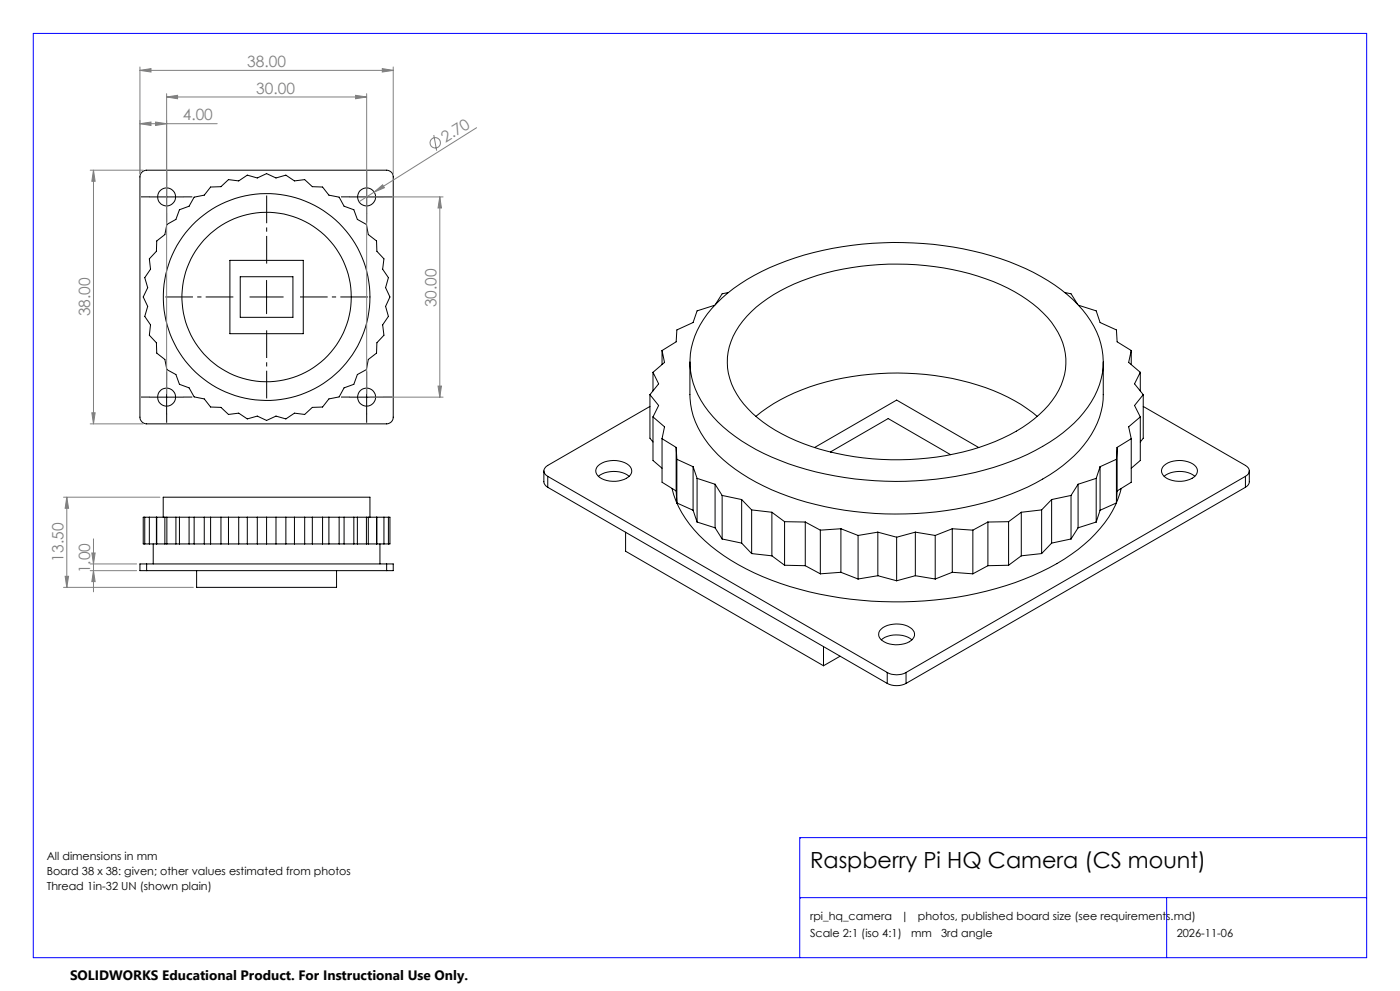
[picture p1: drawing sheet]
<svg xmlns="http://www.w3.org/2000/svg" width="420mm" height="297mm" viewBox="0 0 420 297" stroke-linecap="round" stroke-linejoin="round" font-family="sans-serif">
<g fill="none" stroke="#000" stroke-width=".3">
<path d="M42.6 51.6l1.4-.6h72a1.99 1.99 0 0 1 2 2v72a1.99 1.99 0 0 1-2 2h-72a2.05 2.05 0 0 1-2-2v-72l.1-.8zM45 59h10M50 54v10M105 59h10M110 54v10M53.8 62.9l2.9-1.1 1.5-2.7 3.1-.6 1.9-2.4 3.1-.2 2.2-2.1 3.1 .4 2.6-1.7 3 .8 2.8-1.3 2.8 1.3 3-.8 2.5 1.7 3.1-.4 2.3 2.1 3.1 .2 1.9 2.4 3 .6 1.5 2.7 3 1.1 1 2.9 2.7 1.5 .6 3 2.5 1.9 .1 3.1 2.1 2.3-.4 3.1 1.7 2.5-.8 3 1.3 2.8-1.3 2.8 .8 3-1.7 2.6 .4 3.1-2.1 2.2-.1 3.1-2.5 1.9-.6 3.1-2.7 1.5-1 2.9-3 1-1.5 2.8-3 .6-1.9 2.4-3.1 .1-2.3 2.1-3.1-.4-2.5 1.8-3-.9-2.8 1.3-2.8-1.3-3 .9-2.6-1.8-3.1 .4-2.2-2.1-3.1-.1-1.9-2.4-3.1-.6-1.5-2.8-2.9-1-1-2.9-2.7-1.5-.6-3.1-2.5-1.9-.1-3.1-2.1-2.2 .4-3.1-1.8-2.6 .9-3-1.3-2.8 1.3-2.8-.9-3 1.8-2.5-.4-3.1 2.1-2.3 .1-3.1 2.5-1.9 .6-3 2.7-1.5zM69 78h22v22h-22zM72.1 82.9h15.8v12.2h-15.8zM75 89h10M80 84v10M214.5 91.5l-5.4 1.7-1.2 3.5-4.8 2.2-.3 3.5-4.2 2.7M215 90.9a60 60 0 0 1 26.2-14.5 101.9 101.9 0 0 1 64 3 46.5 46.5 0 0 1 22 16.7 22 22 0 0 1-.9 26 49.3 49.3 0 0 1-22.9 16.2 100.4 100.4 0 0 1-71.9-1.3 45 45 0 0 1-21.2-17 22.2 22.2 0 0 1 1.9-26z"/>
<path d="M218.5 87.7l-1.9 .3-1.9 3.2M225.4 93.4a56.4 56.4 0 0 1 30.2-13.2 80.7 80.7 0 0 1 46.8 6.2 34.3 34.3 0 0 1 15 13.2 18.4 18.4 0 0 1-2.8 21.8 47.3 47.3 0 0 1-23.2 13.4 83.2 83.2 0 0 1-52.6-2.7 37.9 37.9 0 0 1-17.8-14 18.2 18.2 0 0 1 1.8-21.9zM319.4 87.7l1.9 .3 2 3.2M323.5 91.5l5.4 1.7 1.1 3.5 4.9 2.2 .2 3.5 4.3 2.7M45 119h10M50 114v10M105 119h10M110 114v10M195 118.3l2.6 3.2-1.7 3.5M195 118.3v13l.9 1.2M195.9 111.6l1.7 3.4-2.6 3.3M195.9 111.6v5.6"/>
<path d="M198.6 105.1l.8 3.5-3.5 3M198.6 105.1v4.2M207 108.5v9.8a26.5 26.5 0 0 0 10 19.5 69.4 69.4 0 0 0 33.5 14.6 99.4 99.4 0 0 0 57.8-6.4 44.5 44.5 0 0 0 19.1-15.8 22.5 22.5 0 0 0 3.6-11.9v-9.8M339.4 105.1l-.8 3.5 3.5 3M339.4 105.1v4.2M342.1 111.6l-1.7 3.4 2.6 3.3M342.1 111.6v5.6M343 118.3l-2.6 3.2 1.7 3.5M343 118.3v13l-.9 1.2M179.5 139.6a7.6 7.6 0 0 1 9.6 .3 2.2 2.2 0 0 1-1.1 3.4 8 8 0 0 1-8.6-.7 2.02 2.02 0 0 1 .1-3zM195 121.8l-30.7 17.7a1.74 1.74 0 0 0-1.1 1.6 1.74 1.74 0 0 0 1.1 1.7M195.9 125l3.5 2.9-.8 3.6"/>
<path d="M195.9 125v13l2.7 2.3M198.6 131.5l4.2 2.6M198.6 131.5v13l4.2 2.6M202.8 134.1l.3 3.6M202.8 134.1v13M203.1 137.7l4.8 2.2M203.1 137.7v13M207.9 139.9l1.2 3.5M207.9 139.9v13M226.8 124.8a57.6 57.6 0 0 1 28.8-11.9 80 80 0 0 1 46.8 6.1 41.7 41.7 0 0 1 8.8 5.8M244.4 134.1l24.6-14.2 24.6 14.2M249.2 135.4l17.3-10 18.7 10.9"/>
<path d="M249.2 135.4l.2 .1M249.2 135.4v.1M330 139.9l-1.1 3.5M330 139.9v13M334.9 137.7l-4.9 2.2M334.9 137.7v13M335.1 134.1l-.2 3.6M335.1 134.1v13M339.4 131.5l-4.3 2.6M339.4 131.5v13l-4.3 2.6M342.1 125l-3.5 2.9 .8 3.6M342.1 125v13l-2.7 2.3"/>
<path d="M343 121.8l30.6 17.7a1.74 1.74 0 0 1 1.2 1.6 1.74 1.74 0 0 1-1.2 1.7M349.2 139.6a7.6 7.6 0 0 1 9.6 .3 2.52 2.52 0 0 1-1.9 3.8 7.8 7.8 0 0 1-7.8-1.1 2.02 2.02 0 0 1 .1-3zM43 155h74v8h-74zM43.4 155v8M44.8 155v8M46.9 155v8M47 155v8M49 155v-6h62v6M49.5 155v8M50.1 155v8M52.8 155v8M53.8 155v8"/>
<path d="M56.7 155v8M58.2 155v8M61.3 155v8M63.2 155v8M66.3 155v8M68.5 155v8M71.6 155v8M74.2 155v8M77.2 155v8M80 155v8M82.8 155v8M85.8 155v8"/>
<path d="M88.3 155v8M91.4 155v8M93.7 155v8M96.8 155v8M98.7 155v8M101.7 155v8M103.2 155v8M106.2 155v8M107.2 155v8M109.9 155v8M110.5 155v8M113 155v8"/>
<path d="M113.1 155v8M115.2 155v8M116.5 155v8M163.2 141.1v3.3a2.18 2.18 0 0 0 1.1 1.6M164.3 142.8l101.9 58.7M164.3 142.8v3.2M164.3 146l101.9 58.8M179.5 142.8a7.9 7.9 0 0 1 9.2 0M187.7 159.5v5.7l59.4 34.3M201.6 146.4a33.5 33.5 0 0 0 13.5 18.7 82.1 82.1 0 0 0 36.8 14 110.3 110.3 0 0 0 57.9-6.6 49.1 49.1 0 0 0 23.9-19.3 28.2 28.2 0 0 0 2.7-6.8M202.8 147.1l.3 3.6M203.1 150.7l4.8 2.2"/>
<path d="M207.9 152.9l1.2 3.6M209.1 143.4l5.4 1.7M209.1 143.4v13.1M209.1 156.5l5.4 1.7M214.5 145.1l2.1 3.4M214.5 145.1v13.1M214.5 158.2l2.1 3.3M216.6 148.5l5.9 1.2M216.6 148.5v13M222.5 149.7l3 3.1M222.5 149.7v13.1M225.5 152.8l6.1 .7"/>
<path d="M225.5 152.8v13.1M231.6 153.5l3.8 2.8M231.6 153.5v13.1M235.4 156.3l6.2 .2M235.4 156.3v13.1M241.6 156.5l4.5 2.4M241.6 156.5v13M246.1 158.9v13.1M252.3 158.5l5.1 2M252.3 158.5l-6.2 .4M252.3 158.5v13M263.3 159.5l5.7 1.5"/>
<path d="M263.3 159.5l-5.9 1M263.3 159.5v13M274.6 159.5l6 1M274.6 159.5l-5.6 1.5M274.6 159.5v13M285.7 158.5l6.2 .4M285.7 158.5l-5.1 2M285.7 158.5v13M291.9 158.9v13.1M296.4 156.5l-4.5 2.4M296.4 156.5v13M302.6 156.3l-6.2 .2"/>
<path d="M302.6 156.3v13.1M306.4 153.5l-3.8 2.8M306.4 153.5v13.1M312.5 152.8l-6.1 .7M312.5 152.8v13.1M315.5 149.7l-3 3.1M315.5 149.7v13.1M321.3 148.5l-5.8 1.2M321.3 148.5v13M323.4 145.1l-2.1 3.4M323.4 145.1v13.1M323.4 158.2l-2.1 3.3"/>
<path d="M328.9 143.4l-5.5 1.7M328.9 143.4v13.1M328.9 156.5l-5.5 1.7M330 152.9l-1.1 3.6M334.9 150.7l-4.9 2.2M335.1 147.1l-.2 3.6M349.2 142.8a7.8 7.8 0 0 1 9.2 0M373.6 142.8l-101.8 58.7M373.6 142.8v3.2M373.6 146l-101.8 58.8M374.8 141.1v3.3a1.97 1.97 0 0 1-1.2 1.6M44 169h-2v2h2"/>
<path d="M44 169v2M44 169h72M44 171h72M46 163v6M59 171v5h42v-5M114 163v6M116 169h2v2h-2M116 169v2M216.6 161.5l5.9 1.3M222.5 162.8l3 3.1M225.5 165.9l6.1 .7M231.6 166.6l3.8 2.8"/>
<path d="M235.4 169.4l6.2 .1M241.6 169.5l4.5 2.5M252.3 171.5l5.1 2M252.3 171.5l-6.2 .5M257.4 160.5v13M263.3 172.5l5.7 1.6M263.3 172.5l-5.9 1M269 161v13.1M274.6 172.5l-5.6 1.6M274.6 172.5l6 1M280.6 160.5v13M285.7 171.5l-5.1 2"/>
<path d="M285.7 171.5l6.2 .5M296.4 169.5l-4.5 2.5M302.6 169.4l-6.2 .1M306.4 166.6l-3.8 2.8M312.5 165.9l-6.1 .7M315.5 162.8l-3 3.1M321.3 161.5l-5.8 1.3M247.1 193.8v5.7M252 196.7l-4.9 2.8M264.3 188.6a7.5 7.5 0 0 1 9.6 .3 2.2 2.2 0 0 1-1.1 3.4 7.5 7.5 0 0 1-9-1.2 2.03 2.03 0 0 1 .5-2.5zM264.4 191.8a7.9 7.9 0 0 1 9.2 0M266.2 201.5a6 6 0 0 0 5.6 0"/>
<path d="M266.2 204.8a6.3 6.3 0 0 0 5.6 0M266.2 201.5v3.3M271.8 201.5v3.3"/>
<circle cx="50" cy="59" r="2.7"/>
<circle cx="110" cy="59" r="2.7"/>
<circle cx="80" cy="89" r="31"/>
<circle cx="80" cy="89" r="25.4"/>
<circle cx="50" cy="119" r="2.7"/>
<circle cx="110" cy="119" r="2.7"/>
</g>
<g fill="none" stroke="#808080" stroke-width=".3">
<path d="M42 21.1l3.3-.5v1zM42 37.1l3.3-.5v1zM42 20.1v31.9M42 21.1h76M42 37.1h23.2M46.7 36.6l3.3 .5-3.3 .5zM50 29.1l3.3-.5v1zM50 28.1v89.9M50 29.1h60M106.7 28.6l3.3 .5-3.3 .5zM110 28.1v89.9M114.7 20.6l3.3 .5-3.3 .5z"/>
<path d="M118 20.1v31.9M143 38.3l-30.7 19.3M27.1 51h15.9M28 51l.5 3.3h-.9zM28 51v76M111 59h21.9M112.3 57.6l2.5-2.2 .5 .9zM112.3 57.6l-4.6 2.9M130.1 40.5l.9 4.7M131.9 59l.5 3.3h-1zM131.9 59v60M111 119h21.9"/>
<path d="M131.4 115.7h1l-.5 3.3zM27.1 127h15.9M27.6 123.7h.9l-.5 3.3zM19 149h29M20 149l.6 3.3h-1.1zM20 149v27M19 176h39M19.5 172.7h1.1l-.6 3.3zM27.1 169h13.9M27.1 171h13.9M27.6 165.7h.9l-.5 3.3zM28 171l.5 3.3h-.9z"/>
<path d="M28 161.5v15.9"/>
<circle cx="130.6" cy="42.8" r="1.56"/>
</g>
<path d="M80 79v-20.4M70 89h-20.4M80 99v20.4M90 89h20.4" fill="none" stroke="#000" stroke-width=".3" stroke-dasharray="15.2 1.3 1.3 1.3" stroke-dashoffset="6.9" stroke-linecap="butt"/>
<g fill="none" stroke="#000" stroke-width=".3" stroke-dasharray="15.2 1.3 1.3 1.3" stroke-linecap="butt">
<path d="M45 59h-2.7M50 54v-2.7M55 59h2.7M105 59h-2.7M110 54v-2.7M115 59h2.7M50 64v2.7M110 64v2.7M45 119h-2.7M50 114v-2.7M55 119h2.7M105 119h-2.7"/>
<path d="M110 114v-2.7M115 119h2.7M50 124v2.7M110 124v2.7"/>
</g>
<path d="M10 10h400v277h-400zM410 251h-170v36M240 269h170M350 269v18" fill="none" stroke="#00f" stroke-width=".3"/>
<g fill="#808080">
<path d="M112.3 57.6l2.5-2.2 .5 .9z"/>
<path d="M42 21.1l3.3-.5v1zM114.7 20.6l3.3 .5-3.3 .5zM50 29.1l3.3-.5v1zM106.7 28.6l3.3 .5-3.3 .5z"/>
<path d="M42 37.1l3.3-.5v1zM46.7 36.6l3.3 .5-3.3 .5z"/>
<path d="M19.5 172.7h1.1l-.6 3.3zM20 149l.6 3.3h-1.1zM27.6 123.7h.9l-.5 3.3zM28 51l.5 3.3h-.9zM131.4 115.7h1l-.5 3.3zM131.9 59l.5 3.3h-1z"/>
<path d="M27.6 165.7h.9l-.5 3.3zM28 171l.5 3.3h-.9z"/>
</g>
<text font-size="6.7" x="243" y="260">Raspberry Pi HQ Camera (CS mount)</text>
<g font-size="4.7" fill="#808080">
<text x="74.2" y="20">38.00</text>
<text x="76.9" y="28">30.00</text>
<text x="54.8" y="36">4.00</text>
<text x="133.7" y="42.9" transform="rotate(-32 133.7 42.9)">2.70</text>
<text x="27" y="94.8" transform="rotate(-90 27 94.8)">38.00</text>
<text x="130.9" y="92.1" transform="rotate(-90 130.9 92.1)">30.00</text>
<text x="19" y="168.3" transform="rotate(-90 19 168.3)">13.50</text>
<text x="27" y="171.8" transform="rotate(-90 27 171.8)">1.00</text>
</g>
<text font-size="4.1" x="21" y="293.7">SOLIDWORKS Educational Product. For Instructional Use Only.</text>
<g font-size="3.3">
<text x="14" y="257.8">All dimensions in mm</text>
<text x="14" y="262.3">Board 38 x 38: given; other values estimated from photos</text>
<text x="14" y="266.8">Thread 1in-32 UN (shown plain)</text>
<text x="243" y="275.8">rpi_hq_camera</text>
<text x="270.4" y="275.8">|</text>
<text x="275.4" y="275.8">photos, published board size (see requirements.md)</text>
<text x="243" y="280.8">Scale 2:1 (iso 4:1)</text>
<text x="273.3" y="280.8">mm</text>
<text x="282.3" y="280.8">3rd angle</text>
<text x="353" y="280.8">2026-11-06</text>
</g>
</svg>
